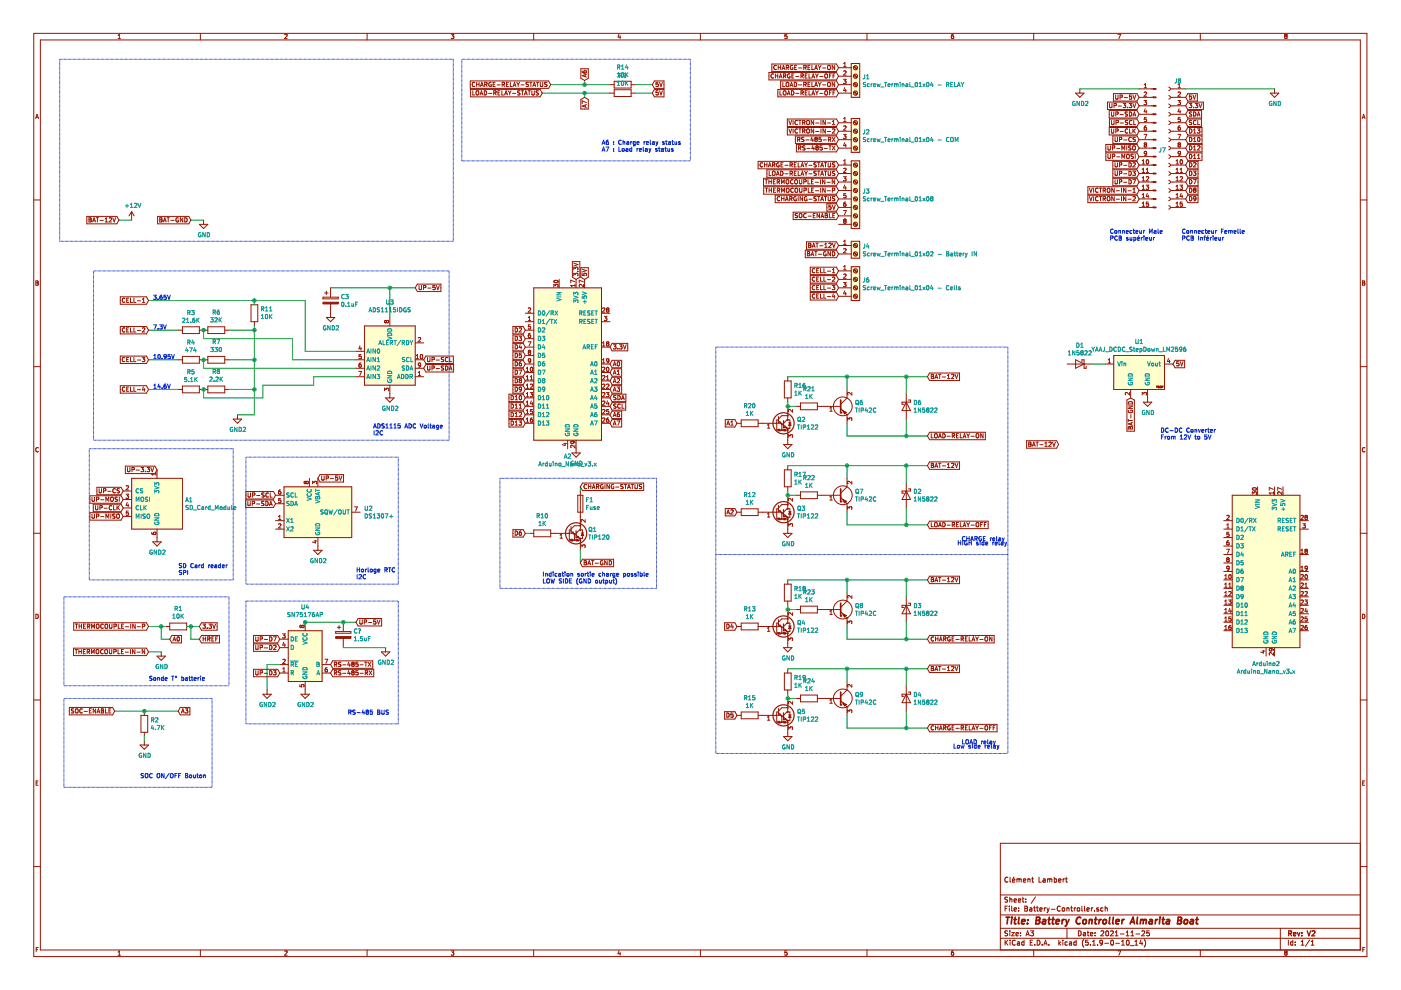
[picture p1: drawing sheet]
EESchema Schematic File Version 4
EELAYER 30 0
EELAYER END
$Descr A3 16535 11693
encoding utf-8
Sheet 1 1
Title "Battery Controller Almarita Boat"
Date "2021-11-25"
Rev "V2"
Comp ""
Comment1 "Clément Lambert"
Comment2 ""
Comment3 ""
Comment4 ""
$EndDescr
Wire Notes Line
	700  2850 5350 2850
Wire Notes Line
	5350 2850 5350 700 
Wire Notes Line
	5350 700  700  700 
Wire Notes Line
	700  700  700  2850
$Comp
L Battery-Controller-rescue:Arduino_Nano_v3.x-MCU_Module A2
U 1 1
P 6700 4300
F 0 "A2" H 6700 3211 50  0000 C CNN
F 1 "Arduino_Nano_v3.x" H 6700 3120 50  0000 C CNN
F 2 "Module:Arduino_Nano" H 6850 3350 50  0001 L CNN
F 3 "http://www.mouser.com/pdfdocs/Gravitech_Arduino_Nano3_0.pdf" H 6700 3300 50  0001 C CNN
	1    6700 4300
	1    0    0    -1  
$EndComp
$Comp
L Analog_ADC:ADS1115IDGS U3
U 1 1
P 4600 4250
F 0 "U3" H 4600 4931 50  0000 C CNN
F 1 "ADS1115IDGS" H 4600 4840 50  0000 C CNN
F 2 "Charleslabs_Parts:ADC1115_ADC_Module" H 4600 3750 50  0001 C CNN
F 3 "http://www.ti.com/lit/ds/symlink/ads1113.pdf" H 4550 3350 50  0001 C CNN
	1    4600 4250
	1    0    0    -1  
$EndComp
Wire Wire Line
	4600 3750 4600 3400
Wire Wire Line
	4600 3400 3900 3400
$Comp
L Device:CP C3
U 1 1
P 3900 3550
F 0 "C3" H 4018 3596 50  0000 L CNN
F 1 "0.1uF" H 4018 3505 50  0000 L CNN
F 2 "Capacitor_THT:C_Disc_D8.0mm_W5.0mm_P7.50mm" H 3938 3400 50  0001 C CNN
F 3 "~" H 3900 3550 50  0001 C CNN
	1    3900 3550
	1    0    0    -1  
$EndComp
$Comp
L Device:R R3
U 1 1
P 2250 3900
F 0 "R3" V 2043 3900 50  0000 C CNN
F 1 "21.6K" V 2134 3900 50  0000 C CNN
F 2 "Resistor_THT:R_Axial_DIN0207_L6.3mm_D2.5mm_P10.16mm_Horizontal" V 2180 3900 50  0001 C CNN
F 3 "~" H 2250 3900 50  0001 C CNN
	1    2250 3900
	0    1    1    0   
$EndComp
$Comp
L Device:R R6
U 1 1
P 2550 3900
F 0 "R6" V 2757 3900 50  0000 C CNN
F 1 "32K" V 2666 3900 50  0000 C CNN
F 2 "Resistor_THT:R_Axial_DIN0207_L6.3mm_D2.5mm_P10.16mm_Horizontal" V 2480 3900 50  0001 C CNN
F 3 "~" H 2550 3900 50  0001 C CNN
	1    2550 3900
	0    -1   -1   0   
$EndComp
$Comp
L Device:R R4
U 1 1
P 2250 4250
F 0 "R4" V 2043 4250 50  0000 C CNN
F 1 "474" V 2134 4250 50  0000 C CNN
F 2 "Resistor_THT:R_Axial_DIN0207_L6.3mm_D2.5mm_P10.16mm_Horizontal" V 2180 4250 50  0001 C CNN
F 3 "~" H 2250 4250 50  0001 C CNN
	1    2250 4250
	0    1    1    0   
$EndComp
$Comp
L Device:R R7
U 1 1
P 2550 4250
F 0 "R7" V 2757 4250 50  0000 C CNN
F 1 "330" V 2666 4250 50  0000 C CNN
F 2 "Resistor_THT:R_Axial_DIN0207_L6.3mm_D2.5mm_P10.16mm_Horizontal" V 2480 4250 50  0001 C CNN
F 3 "~" H 2550 4250 50  0001 C CNN
	1    2550 4250
	0    -1   -1   0   
$EndComp
Wire Wire Line
	2400 3900 2400 4000
Connection ~ 2400 3900
Wire Wire Line
	4200 4450 3700 4450
Connection ~ 2400 4600
Wire Wire Line
	2400 4600 2400 4700
$Comp
L Device:R R5
U 1 1
P 2250 4600
F 0 "R5" V 2043 4600 50  0000 C CNN
F 1 "5.1K" V 2134 4600 50  0000 C CNN
F 2 "Resistor_THT:R_Axial_DIN0207_L6.3mm_D2.5mm_P10.16mm_Horizontal" V 2180 4600 50  0001 C CNN
F 3 "~" H 2250 4600 50  0001 C CNN
	1    2250 4600
	0    1    1    0   
$EndComp
$Comp
L Device:R R8
U 1 1
P 2550 4600
F 0 "R8" V 2757 4600 50  0000 C CNN
F 1 "2.2K" V 2666 4600 50  0000 C CNN
F 2 "Resistor_THT:R_Axial_DIN0207_L6.3mm_D2.5mm_P10.16mm_Horizontal" V 2480 4600 50  0001 C CNN
F 3 "~" H 2550 4600 50  0001 C CNN
	1    2550 4600
	0    -1   -1   0   
$EndComp
Text GLabel 5000 4350 2    50   Input ~ 0
UP-SDA
Text GLabel 5000 4250 2    50   Input ~ 0
UP-SCL
Text GLabel 7200 4700 2    50   Input ~ 0
SDA
Text GLabel 7200 4800 2    50   Input ~ 0
SCL
Text GLabel 6200 4400 0    50   Input ~ 0
D7
$Comp
L Transistor_BJT:TIP120 Q1
U 1 1
P 6750 6300
F 0 "Q1" H 6941 6346 50  0000 L CNN
F 1 "TIP120" H 6941 6255 50  0000 L CNN
F 2 "Package_TO_SOT_THT:TO-220-3_Vertical" H 6950 6400 50  0001 C CNN
F 3 "~" H 6750 6300 50  0001 C CNN
	1    6750 6300
	1    0    0    -1  
$EndComp
$Comp
L Device:R R10
U 1 1
P 6400 6300
F 0 "R10" V 6193 6300 50  0000 C CNN
F 1 "1K" V 6284 6300 50  0000 C CNN
F 2 "Resistor_THT:R_Axial_DIN0207_L6.3mm_D2.5mm_P10.16mm_Horizontal" V 6330 6300 50  0001 C CNN
F 3 "~" H 6400 6300 50  0001 C CNN
	1    6400 6300
	0    1    1    0   
$EndComp
Wire Notes Line
	5900 6950 7750 6950
Wire Notes Line
	7750 6950 7750 5650
Wire Notes Line
	7750 5650 5900 5650
Wire Notes Line
	5900 5650 5900 6950
Text Notes 6400 6900 0    50   ~ 0
Indication sortie charge possible\nLOW SIDE (GND output)\n
$Comp
L Device:Fuse F1
U 1 1
P 6850 5950
F 0 "F1" H 6910 5996 50  0000 L CNN
F 1 "Fuse" H 6910 5905 50  0000 L CNN
F 2 "Fuse:Fuseholder_Blade_ATO_Littelfuse_Pudenz_2_Pin" V 6780 5950 50  0001 C CNN
F 3 "~" H 6850 5950 50  0001 C CNN
	1    6850 5950
	1    0    0    -1  
$EndComp
Wire Wire Line
	6850 6500 6850 6650
Text GLabel 6850 5750 2    50   Input ~ 0
CHARGING-STATUS
Text Notes 11350 8800 0    50   ~ 0
LOAD relay\n
Text Notes 11350 6400 0    50   ~ 0
CHARGE relay\n
$Comp
L Timer_RTC:DS1307+ U2
U 1 1
P 3750 6050
F 0 "U2" H 4294 6096 50  0000 L CNN
F 1 "DS1307+" H 4294 6005 50  0000 L CNN
F 2 "Package_DIP:DIP-8_W7.62mm" H 3750 5550 50  0001 C CNN
F 3 "https://datasheets.maximintegrated.com/en/ds/DS1307.pdf" H 3750 5850 50  0001 C CNN
	1    3750 6050
	1    0    0    -1  
$EndComp
Text GLabel 3250 5850 0    50   Input ~ 0
UP-SCL
Text GLabel 3250 5950 0    50   Input ~ 0
UP-SDA
Text GLabel 6900 3300 1    50   Input ~ 0
5V
$Comp
L power:GND #PWR0121
U 1 1
P 6800 5300
F 0 "#PWR0121" H 6800 5050 50  0001 C CNN
F 1 "GND" H 6805 5127 50  0000 C CNN
F 2 "" H 6800 5300 50  0001 C CNN
F 3 "" H 6800 5300 50  0001 C CNN
	1    6800 5300
	1    0    0    -1  
$EndComp
Wire Notes Line
	2900 6900 4700 6900
Wire Notes Line
	4700 6900 4700 5400
Wire Notes Line
	4700 5400 2900 5400
Wire Notes Line
	2900 5400 2900 6900
Text Notes 4200 6850 0    50   ~ 0
Horloge RTC\nI2C\n
Text GLabel 6800 3300 1    50   Input ~ 0
3.3V
$Comp
L Charleslabs_Parts:SD_Card_Module A1
U 1 1
P 1850 5950
F 0 "A1" H 2180 5996 50  0000 L CNN
F 1 "SD_Card_Module" H 2180 5905 50  0000 L CNN
F 2 "Charleslabs_Parts:SD_Card_Module" H 2800 6000 50  0001 C CNN
F 3 "" H 1550 6300 50  0001 C CNN
	1    1850 5950
	1    0    0    -1  
$EndComp
Text GLabel 1450 6100 0    50   Input ~ 0
UP-MISO
Text GLabel 1450 5900 0    50   Input ~ 0
UP-MOSI
Text GLabel 1450 6000 0    50   Input ~ 0
UP-CLK
Text GLabel 1450 5800 0    50   Input ~ 0
UP-CS
Text GLabel 6200 4700 0    50   Input ~ 0
D10
Text GLabel 6200 4800 0    50   Input ~ 0
D11
Text GLabel 6200 4900 0    50   Input ~ 0
D12
Text GLabel 6200 5000 0    50   Input ~ 0
D13
Wire Notes Line
	2750 6850 2750 5300
Wire Notes Line
	2750 5300 1050 5300
Wire Notes Line
	1050 5300 1050 6850
Wire Notes Line
	1050 6850 2750 6850
Text Notes 2100 6800 0    50   ~ 0
SD Card reader\nSPI
Wire Notes Line
	5300 3200 1100 3200
Wire Notes Line
	5300 5200 1100 5200
Wire Notes Line
	5300 3200 5300 5200
Wire Notes Line
	1100 3200 1100 5200
Text Notes 4400 5150 0    50   ~ 0
ADS1115 ADC Voltage\nI2C\n
$Comp
L Device:R R1
U 1 1
P 2100 7400
F 0 "R1" V 2307 7400 50  0000 C CNN
F 1 "10K" V 2216 7400 50  0000 C CNN
F 2 "Resistor_THT:R_Axial_DIN0207_L6.3mm_D2.5mm_P10.16mm_Horizontal" V 2030 7400 50  0001 C CNN
F 3 "~" H 2100 7400 50  0001 C CNN
	1    2100 7400
	0    -1   -1   0   
$EndComp
Wire Wire Line
	1750 7400 1900 7400
Connection ~ 1900 7400
Wire Wire Line
	1900 7400 1950 7400
Text GLabel 2000 7550 2    50   Input ~ 0
A0
Text GLabel 7200 4900 2    50   Input ~ 0
A6
Wire Wire Line
	1900 7550 2000 7550
Wire Wire Line
	1900 7400 1900 7550
Text Notes 1750 8050 0    50   ~ 0
Sonde T° batterie\n
$Comp
L power:GND #PWR0110
U 1 1
P 9300 5200
F 0 "#PWR0110" H 9300 4950 50  0001 C CNN
F 1 "GND" H 9305 5027 50  0000 C CNN
F 2 "" H 9300 5200 50  0001 C CNN
F 3 "" H 9300 5200 50  0001 C CNN
	1    9300 5200
	1    0    0    -1  
$EndComp
$Comp
L Device:R R16
U 1 1
P 9300 4600
F 0 "R16" H 9370 4646 50  0000 L CNN
F 1 "1K" H 9370 4555 50  0000 L CNN
F 2 "Resistor_THT:R_Axial_DIN0207_L6.3mm_D2.5mm_P10.16mm_Horizontal" V 9230 4600 50  0001 C CNN
F 3 "~" H 9300 4600 50  0001 C CNN
F 4 "Pull down in case pin hi-impedence" H 9300 4600 50  0001 C CNN "Field4"
	1    9300 4600
	1    0    0    -1  
$EndComp
$Comp
L Diode:1N5822 D6
U 1 1
P 10700 4800
F 0 "D6" V 10654 4880 50  0000 L CNN
F 1 "1N5822" V 10745 4880 50  0000 L CNN
F 2 "Diode_THT:D_5W_P5.08mm_Vertical_AnodeUp" H 10700 4625 50  0001 C CNN
F 3 "http://www.vishay.com/docs/88526/1n5820.pdf" H 10700 4800 50  0001 C CNN
	1    10700 4800
	0    1    1    0   
$EndComp
Text GLabel 6200 4000 0    50   Input ~ 0
D3
Text GLabel 6200 4100 0    50   Input ~ 0
D4
Text GLabel 7200 4300 2    50   Input ~ 0
A0
Text GLabel 6200 3900 0    50   Input ~ 0
D2
Text GLabel 8700 5000 0    50   Input ~ 0
A1
Wire Notes Line
	8450 8900 11900 8900
Text GLabel 7200 5000 2    50   Input ~ 0
A7
Text GLabel 6900 1150 3    50   Input ~ 0
A7
Text Notes 7100 1800 0    50   ~ 0
A6 : Charge relay status\nA7 : Load relay status
$Comp
L Device:R R14
U 1 1
P 7350 1000
F 0 "R14" V 7143 1000 50  0000 C CNN
F 1 "10K" V 7234 1000 50  0000 C CNN
F 2 "Resistor_THT:R_Axial_DIN0207_L6.3mm_D2.5mm_P10.16mm_Horizontal" V 7280 1000 50  0001 C CNN
F 3 "~" H 7350 1000 50  0001 C CNN
	1    7350 1000
	0    1    1    0   
$EndComp
Wire Wire Line
	7200 1000 6900 1000
Wire Notes Line
	8150 700  8150 1900
Text GLabel 6200 4200 0    50   Input ~ 0
D5
Text GLabel 6200 4300 0    50   Input ~ 0
D6
Text GLabel 6200 6300 0    50   Input ~ 0
D6
Wire Wire Line
	6250 6300 6200 6300
$Comp
L Connector:Screw_Terminal_01x04 J1
U 1 1
P 10100 900
F 0 "J1" H 10180 892 50  0000 L CNN
F 1 "Screw_Terminal_01x04 - RELAY" H 10180 801 50  0000 L CNN
F 2 "TerminalBlock_Phoenix:TerminalBlock_Phoenix_MKDS-1,5-4-5.08_1x04_P5.08mm_Horizontal" H 10100 900 50  0001 C CNN
F 3 "~" H 10100 900 50  0001 C CNN
	1    10100 900 
	1    0    0    -1  
$EndComp
Text GLabel 9900 2350 0    50   Input ~ 0
CHARGING-STATUS
$Comp
L Connector:Screw_Terminal_01x04 J2
U 1 1
P 10100 1550
F 0 "J2" H 10180 1542 50  0000 L CNN
F 1 "Screw_Terminal_01x04 - COM" H 10180 1451 50  0000 L CNN
F 2 "TerminalBlock_Phoenix:TerminalBlock_Phoenix_MKDS-1,5-4-5.08_1x04_P5.08mm_Horizontal" H 10100 1550 50  0001 C CNN
F 3 "~" H 10100 1550 50  0001 C CNN
	1    10100 1550
	1    0    0    -1  
$EndComp
Text GLabel 9900 1450 0    50   Input ~ 0
VICTRON-IN-1
Text GLabel 9900 1550 0    50   Input ~ 0
VICTRON-IN-2
Text GLabel 10950 7550 2    50   Input ~ 0
CHARGE-RELAY-ON
Text GLabel 10950 8600 2    50   Input ~ 0
CHARGE-RELAY-OFF
Text GLabel 10950 5150 2    50   Input ~ 0
LOAD-RELAY-ON
Text GLabel 10950 6200 2    50   Input ~ 0
LOAD-RELAY-OFF
Text GLabel 9900 1000 0    50   Input ~ 0
LOAD-RELAY-ON
Text GLabel 9900 1100 0    50   Input ~ 0
LOAD-RELAY-OFF
Text GLabel 9900 800  0    50   Input ~ 0
CHARGE-RELAY-ON
Text GLabel 9900 900  0    50   Input ~ 0
CHARGE-RELAY-OFF
$Comp
L Interface_UART:SN75176AP U4
U 1 1
P 3600 7750
F 0 "U4" H 3600 8331 50  0000 C CNN
F 1 "SN75176AP" H 3600 8240 50  0000 C CNN
F 2 "Package_DIP:DIP-8_W7.62mm" H 3600 7250 50  0001 C CNN
F 3 "http://www.ti.com/lit/ds/symlink/sn75176a.pdf" H 5200 7550 50  0001 C CNN
	1    3600 7750
	1    0    0    -1  
$EndComp
Text GLabel 3300 7950 0    50   Input ~ 0
UP-D3
Text GLabel 3300 7650 0    50   Input ~ 0
UP-D2
Wire Wire Line
	3600 7400 3600 7350
Wire Wire Line
	4200 7350 4050 7350
Connection ~ 3600 7350
Text GLabel 3900 7850 2    50   Input ~ 0
RS-485-TX
Text GLabel 3900 7950 2    50   Input ~ 0
RS-485-RX
Text GLabel 9900 1650 0    50   Input ~ 0
RS-485-RX
Text GLabel 9900 1750 0    50   Input ~ 0
RS-485-TX
Text Notes 4100 8450 0    50   ~ 0
RS-485 BUS
Wire Notes Line
	2900 7100 4700 7100
Wire Notes Line
	4700 7100 4700 8550
Wire Notes Line
	4700 8550 2900 8550
Wire Notes Line
	2900 8550 2900 7100
Text GLabel 7200 4400 2    50   Input ~ 0
A1
Text GLabel 7200 4500 2    50   Input ~ 0
A2
Text GLabel 1750 7400 0    50   Input ~ 0
THERMOCOUPLE-IN-P
$Comp
L Connector:Screw_Terminal_01x08 J3
U 1 1
P 10100 2250
F 0 "J3" H 10180 2242 50  0000 L CNN
F 1 "Screw_Terminal_01x08" H 10180 2151 50  0000 L CNN
F 2 "TerminalBlock_Phoenix:TerminalBlock_Phoenix_MKDS-1,5-8-5.08_1x08_P5.08mm_Horizontal" H 10100 2250 50  0001 C CNN
F 3 "~" H 10100 2250 50  0001 C CNN
	1    10100 2250
	1    0    0    -1  
$EndComp
Text GLabel 9900 2150 0    50   Input ~ 0
THERMOCOUPLE-IN-N
Text GLabel 1750 7700 0    50   Input ~ 0
THERMOCOUPLE-IN-N
$Comp
L power:GND #PWR0131
U 1 1
P 1900 7700
F 0 "#PWR0131" H 1900 7450 50  0001 C CNN
F 1 "GND" H 1905 7527 50  0000 C CNN
F 2 "" H 1900 7700 50  0001 C CNN
F 3 "" H 1900 7700 50  0001 C CNN
	1    1900 7700
	1    0    0    -1  
$EndComp
Wire Wire Line
	1900 7700 1750 7700
Wire Notes Line
	750  7050 750  8100
$Comp
L Connector:Screw_Terminal_01x02 J4
U 1 1
P 10100 2900
F 0 "J4" H 10180 2892 50  0000 L CNN
F 1 "Screw_Terminal_01x02 - Battery IN" H 10180 2801 50  0000 L CNN
F 2 "TerminalBlock_Phoenix:TerminalBlock_Phoenix_MKDS-1,5-2-5.08_1x02_P5.08mm_Horizontal" H 10100 2900 50  0001 C CNN
F 3 "~" H 10100 2900 50  0001 C CNN
	1    10100 2900
	1    0    0    -1  
$EndComp
Text GLabel 9900 2900 0    50   Input ~ 0
BAT-12V
Text GLabel 9900 3000 0    50   Input ~ 0
BAT-GND
Text GLabel 1400 2600 0    50   Input ~ 0
BAT-12V
$Comp
L power:+12V #PWR0133
U 1 1
P 1550 2600
F 0 "#PWR0133" H 1550 2450 50  0001 C CNN
F 1 "+12V" H 1565 2773 50  0000 C CNN
F 2 "" H 1550 2600 50  0001 C CNN
F 3 "" H 1550 2600 50  0001 C CNN
	1    1550 2600
	1    0    0    -1  
$EndComp
Wire Wire Line
	1550 2600 1400 2600
Text GLabel 2250 2600 0    50   Input ~ 0
BAT-GND
$Comp
L power:GND #PWR0134
U 1 1
P 2400 2600
F 0 "#PWR0134" H 2400 2350 50  0001 C CNN
F 1 "GND" H 2405 2427 50  0000 C CNN
F 2 "" H 2400 2600 50  0001 C CNN
F 3 "" H 2400 2600 50  0001 C CNN
	1    2400 2600
	1    0    0    -1  
$EndComp
Wire Wire Line
	2400 2600 2250 2600
Text GLabel 13450 2250 0    50   Input ~ 0
VICTRON-IN-1
Text GLabel 13450 2350 0    50   Input ~ 0
VICTRON-IN-2
Text GLabel 9900 2250 0    50   Input ~ 0
THERMOCOUPLE-IN-P
Text GLabel 6500 1000 0    50   Input ~ 0
CHARGE-RELAY-STATUS
Text GLabel 6400 1100 0    50   Input ~ 0
LOAD-RELAY-STATUS
Wire Notes Line
	5450 1900 5450 700 
Wire Notes Line
	5450 1900 8150 1900
Wire Notes Line
	5450 700  8150 700 
Text GLabel 9900 1950 0    50   Input ~ 0
CHARGE-RELAY-STATUS
Text GLabel 9900 2050 0    50   Input ~ 0
LOAD-RELAY-STATUS
Text GLabel 9900 2550 0    50   Input ~ 0
SOC-ENABLE
Text GLabel 1350 8400 0    50   Input ~ 0
SOC-ENABLE
Text GLabel 7200 4600 2    50   Input ~ 0
A3
Text GLabel 2100 8400 2    50   Input ~ 0
A3
$Comp
L Device:R R2
U 1 1
P 1700 8550
F 0 "R2" H 1770 8596 50  0000 L CNN
F 1 "4.7K" H 1770 8505 50  0000 L CNN
F 2 "Resistor_THT:R_Axial_DIN0207_L6.3mm_D2.5mm_P10.16mm_Horizontal" V 1630 8550 50  0001 C CNN
F 3 "~" H 1700 8550 50  0001 C CNN
	1    1700 8550
	1    0    0    -1  
$EndComp
Wire Wire Line
	1350 8400 1700 8400
Connection ~ 1700 8400
Wire Wire Line
	1700 8400 2100 8400
Wire Wire Line
	1700 8700 1700 8750
Wire Notes Line
	750  8250 2500 8250
Wire Notes Line
	2500 8250 2500 9300
Wire Notes Line
	2500 9300 750  9300
Wire Notes Line
	750  9300 750  8250
Text Notes 1650 9200 0    50   ~ 0
SOC ON/OFF Bouton
$Comp
L Connector:Screw_Terminal_01x04 J6
U 1 1
P 10100 3300
F 0 "J6" H 10180 3292 50  0000 L CNN
F 1 "Screw_Terminal_01x04 - Cells " H 10180 3201 50  0000 L CNN
F 2 "TerminalBlock_Phoenix:TerminalBlock_Phoenix_MKDS-1,5-4-5.08_1x04_P5.08mm_Horizontal" H 10100 3300 50  0001 C CNN
F 3 "~" H 10100 3300 50  0001 C CNN
	1    10100 3300
	1    0    0    -1  
$EndComp
Text GLabel 9900 3300 0    50   Input ~ 0
CELL-2
Text GLabel 9900 3400 0    50   Input ~ 0
CELL-3
Text GLabel 9900 3500 0    50   Input ~ 0
CELL-4
Text GLabel 1750 3550 0    50   Input ~ 0
CELL-1
Text GLabel 1750 3900 0    50   Input ~ 0
CELL-2
Text GLabel 1750 4250 0    50   Input ~ 0
CELL-3
Text GLabel 1750 4600 0    50   Input ~ 0
CELL-4
Wire Wire Line
	2100 3900 1750 3900
Wire Wire Line
	2100 4250 1750 4250
Wire Wire Line
	2700 4250 3000 4250
Connection ~ 3000 4250
Wire Wire Line
	2700 3900 3000 3900
Connection ~ 3000 3550
Wire Wire Line
	3600 4150 3600 3550
Wire Wire Line
	3000 3550 3600 3550
Connection ~ 3000 3900
Wire Wire Line
	3450 4000 2400 4000
Wire Wire Line
	3450 4000 3450 4250
Wire Wire Line
	3000 3900 3000 4250
Wire Wire Line
	1750 4600 2100 4600
Wire Wire Line
	4600 3400 4900 3400
Connection ~ 4600 3400
Wire Wire Line
	3700 4450 3700 4550
Wire Wire Line
	3000 4250 3000 4600
Wire Wire Line
	3100 4700 2400 4700
Wire Wire Line
	3100 4550 3100 4700
Wire Wire Line
	2700 4600 3000 4600
Connection ~ 3000 4600
Wire Wire Line
	3000 4600 3000 4900
Wire Wire Line
	2400 4350 2400 4250
Connection ~ 2400 4250
Wire Wire Line
	2800 4900 3000 4900
$Comp
L Connector:Conn_01x15_Male J7
U 1 1
P 13650 1750
F 0 "J7" H 13622 1728 50  0000 R CNN
F 1 "Conn_01x15_Male" H 13622 1633 50  0001 R CNN
F 2 "Connector_PinHeader_2.54mm:PinHeader_1x15_P2.54mm_Vertical" H 13650 1750 50  0001 C CNN
F 3 "~" H 13650 1750 50  0001 C CNN
	1    13650 1750
	-1   0    0    -1  
$EndComp
Text GLabel 13450 1350 0    50   Input ~ 0
UP-SDA
Text GLabel 13450 1450 0    50   Input ~ 0
UP-SCL
Text GLabel 13450 1550 0    50   Input ~ 0
UP-CLK
Text GLabel 13450 1650 0    50   Input ~ 0
UP-CS
Text GLabel 13450 1750 0    50   Input ~ 0
UP-MISO
Text Notes 13100 2850 0    50   ~ 0
Connecteur Male \nPCB supérieur
Text Notes 13950 2850 0    50   ~ 0
Connecteur Femelle \nPCB Inférieur\n
Text GLabel 14000 1750 2    50   Input ~ 0
D12
Text GLabel 14000 1650 2    50   Input ~ 0
D10
Text GLabel 14000 1550 2    50   Input ~ 0
D13
Text GLabel 14000 1450 2    50   Input ~ 0
SCL
Text GLabel 14000 1350 2    50   Input ~ 0
SDA
Text GLabel 14000 1250 2    50   Input ~ 0
3.3V
$Comp
L Connector:Conn_01x15_Female J8
U 1 1
P 13800 1750
F 0 "J8" H 13692 2543 50  0000 C CNN
F 1 "Conn_01x15_Female" H 13692 2244 50  0001 C CNN
F 2 "Connector_PinSocket_2.54mm:PinSocket_1x15_P2.54mm_Vertical" H 13800 1750 50  0001 C CNN
F 3 "~" H 13800 1750 50  0001 C CNN
	1    13800 1750
	-1   0    0    -1  
$EndComp
$Comp
L power:GND2 #PWR0106
U 1 1
P 4600 4650
F 0 "#PWR0106" H 4600 4400 50  0001 C CNN
F 1 "GND2" H 4605 4477 50  0000 C CNN
F 2 "" H 4600 4650 50  0001 C CNN
F 3 "" H 4600 4650 50  0001 C CNN
	1    4600 4650
	1    0    0    -1  
$EndComp
$Comp
L power:GND2 #PWR0122
U 1 1
P 3900 3700
F 0 "#PWR0122" H 3900 3450 50  0001 C CNN
F 1 "GND2" H 3905 3527 50  0000 C CNN
F 2 "" H 3900 3700 50  0001 C CNN
F 3 "" H 3900 3700 50  0001 C CNN
	1    3900 3700
	1    0    0    -1  
$EndComp
$Comp
L power:GND2 #PWR0123
U 1 1
P 2800 4900
F 0 "#PWR0123" H 2800 4650 50  0001 C CNN
F 1 "GND2" H 2805 4727 50  0000 C CNN
F 2 "" H 2800 4900 50  0001 C CNN
F 3 "" H 2800 4900 50  0001 C CNN
	1    2800 4900
	1    0    0    -1  
$EndComp
$Comp
L power:GND2 #PWR0136
U 1 1
P 1850 6350
F 0 "#PWR0136" H 1850 6100 50  0001 C CNN
F 1 "GND2" H 1855 6177 50  0000 C CNN
F 2 "" H 1850 6350 50  0001 C CNN
F 3 "" H 1850 6350 50  0001 C CNN
	1    1850 6350
	1    0    0    -1  
$EndComp
$Comp
L power:GND2 #PWR0141
U 1 1
P 3750 6450
F 0 "#PWR0141" H 3750 6200 50  0001 C CNN
F 1 "GND2" H 3755 6277 50  0000 C CNN
F 2 "" H 3750 6450 50  0001 C CNN
F 3 "" H 3750 6450 50  0001 C CNN
	1    3750 6450
	1    0    0    -1  
$EndComp
$Comp
L power:GND #PWR0142
U 1 1
P 1700 8750
F 0 "#PWR0142" H 1700 8500 50  0001 C CNN
F 1 "GND" H 1705 8577 50  0000 C CNN
F 2 "" H 1700 8750 50  0001 C CNN
F 3 "" H 1700 8750 50  0001 C CNN
	1    1700 8750
	1    0    0    -1  
$EndComp
Text GLabel 13450 1850 0    50   Input ~ 0
UP-MOSI
$Comp
L power:GND #PWR0146
U 1 1
P 15050 1050
F 0 "#PWR0146" H 15050 800 50  0001 C CNN
F 1 "GND" H 15055 877 50  0000 C CNN
F 2 "" H 15050 1050 50  0001 C CNN
F 3 "" H 15050 1050 50  0001 C CNN
	1    15050 1050
	1    0    0    -1  
$EndComp
Wire Wire Line
	15050 1050 14000 1050
Text GLabel 14000 1850 2    50   Input ~ 0
D11
Text GLabel 13450 1950 0    50   Input ~ 0
UP-D2
Text GLabel 13450 2050 0    50   Input ~ 0
UP-D3
Text GLabel 14000 1950 2    50   Input ~ 0
D2
Text GLabel 14000 2050 2    50   Input ~ 0
D3
Text GLabel 6200 4500 0    50   Input ~ 0
D8
Text GLabel 6200 4600 0    50   Input ~ 0
D9
Text GLabel 14000 2250 2    50   Input ~ 0
D8
Text GLabel 14000 2350 2    50   Input ~ 0
D9
Text GLabel 12500 5250 0    50   Input ~ 0
BAT-12V
Text GLabel 13350 4700 3    50   Input ~ 0
BAT-GND
Text GLabel 13850 4300 2    50   Input ~ 0
5V
$Comp
L power:GND #PWR0101
U 1 1
P 13550 4700
F 0 "#PWR0101" H 13550 4450 50  0001 C CNN
F 1 "GND" H 13555 4527 50  0000 C CNN
F 2 "" H 13550 4700 50  0001 C CNN
F 3 "" H 13550 4700 50  0001 C CNN
	1    13550 4700
	1    0    0    -1  
$EndComp
Text GLabel 6850 6650 2    50   Input ~ 0
BAT-GND
Wire Wire Line
	6850 5750 6850 5800
$Comp
L yaaj_dcdc_stepdown_lm2596:YAAJ_DCDC_StepDown_LM2596 U1
U 1 1
P 13450 4400
F 0 "U1" H 13450 4765 50  0000 C CNN
F 1 "YAAJ_DCDC_StepDown_LM2596" H 13450 4674 50  0000 C CNN
F 2 "DC_DC_LM2596:YAAJ_DCDC_StepDown_LM2596" H 13400 4400 50  0001 C CNN
F 3 "" H 13400 4400 50  0001 C CNN
	1    13450 4400
	1    0    0    -1  
$EndComp
Text GLabel 13450 1250 0    50   Input ~ 0
UP-3.3V
$Comp
L power:GND2 #PWR0143
U 1 1
P 12750 1050
F 0 "#PWR0143" H 12750 800 50  0001 C CNN
F 1 "GND2" H 12755 877 50  0000 C CNN
F 2 "" H 12750 1050 50  0001 C CNN
F 3 "" H 12750 1050 50  0001 C CNN
	1    12750 1050
	1    0    0    -1  
$EndComp
Wire Wire Line
	12750 1050 13450 1050
Text GLabel 13450 1150 0    50   Input ~ 0
UP-5V
Text GLabel 14000 1150 2    50   Input ~ 0
5V
Text GLabel 14000 2150 2    50   Input ~ 0
D7
Text GLabel 13450 2150 0    50   Input ~ 0
UP-D7
Text Notes 13700 5200 0    50   ~ 0
DC-DC Converter\nFrom 12V to 5V
Text GLabel 4200 7350 2    50   Input ~ 0
UP-5V
$Comp
L power:GND2 #PWR0103
U 1 1
P 3600 8150
F 0 "#PWR0103" H 3600 7900 50  0001 C CNN
F 1 "GND2" H 3605 7977 50  0000 C CNN
F 2 "" H 3600 8150 50  0001 C CNN
F 3 "" H 3600 8150 50  0001 C CNN
	1    3600 8150
	1    0    0    -1  
$EndComp
Text GLabel 3750 5650 2    50   Input ~ 0
UP-5V
Text GLabel 1850 5550 0    50   Input ~ 0
UP-3.3V
Text GLabel 4900 3400 2    50   Input ~ 0
UP-5V
Text GLabel 10950 4450 2    50   Input ~ 0
BAT-12V
Wire Wire Line
	12900 4300 13050 4300
$Comp
L Diode:1N5822 D1
U 1 1
P 12750 4300
F 0 "D1" H 12750 4083 50  0000 C CNN
F 1 "1N5822" H 12750 4174 50  0000 C CNN
F 2 "Diode_THT:D_DO-201AD_P15.24mm_Horizontal" H 12750 4125 50  0001 C CNN
F 3 "http://www.vishay.com/docs/88526/1n5820.pdf" H 12750 4300 50  0001 C CNN
	1    12750 4300
	-1   0    0    1   
$EndComp
Text Notes 11250 8850 0    50   ~ 0
Low side relay
Text Notes 11300 6450 0    50   ~ 0
HIGH side relay
Wire Wire Line
	3100 4550 3700 4550
Wire Wire Line
	2400 4350 4200 4350
Wire Wire Line
	3450 4250 4200 4250
Wire Wire Line
	3600 4150 4200 4150
Wire Wire Line
	3000 3850 3000 3900
Wire Wire Line
	3000 3600 3000 3550
$Comp
L Device:R R11
U 1 1
P 3000 3700
F 0 "R11" H 2930 3654 50  0000 R CNN
F 1 "10K" H 2930 3745 50  0000 R CNN
F 2 "Resistor_THT:R_Axial_DIN0207_L6.3mm_D2.5mm_P10.16mm_Horizontal" V 2930 3700 50  0001 C CNN
F 3 "~" H 3000 3700 50  0001 C CNN
	1    3000 3700
	-1   0    0    1   
$EndComp
Wire Wire Line
	1750 3550 3000 3550
Text Notes 1800 3550 0    50   ~ 0
3.65V
Text Notes 1800 3900 0    50   ~ 0
7.3V
Text Notes 1800 4250 0    50   ~ 0
10.95V
Text Notes 1800 4600 0    50   ~ 0
14.6V
Text GLabel 9900 3200 0    50   Input ~ 0
CELL-1
Text GLabel 9900 2450 0    50   Input ~ 0
5V
Text GLabel 2350 7400 2    50   Input ~ 0
3.3V
Text GLabel 2350 7550 2    50   Input ~ 0
HREF
Wire Wire Line
	2200 7400 2250 7400
Wire Wire Line
	2250 7400 2350 7400
Connection ~ 2250 7400
Wire Wire Line
	2350 7550 2250 7550
Wire Wire Line
	2250 7550 2250 7400
Wire Notes Line
	2700 7050 2700 8100
Wire Notes Line
	750  7050 2700 7050
Wire Notes Line
	750  8100 2700 8100
Wire Wire Line
	7500 1000 7700 1000
Text GLabel 6900 950  1    50   Input ~ 0
A6
Text GLabel 7700 1000 2    50   Input ~ 0
5V
$Comp
L Device:R R9
U 1 1
P 7350 1100
F 0 "R9" V 7143 1100 50  0000 C CNN
F 1 "10K" V 7234 1100 50  0000 C CNN
F 2 "Resistor_THT:R_Axial_DIN0207_L6.3mm_D2.5mm_P10.16mm_Horizontal" V 7280 1100 50  0001 C CNN
F 3 "~" H 7350 1100 50  0001 C CNN
	1    7350 1100
	0    1    1    0   
$EndComp
Text GLabel 7700 1100 2    50   Input ~ 0
5V
Wire Wire Line
	7700 1100 7500 1100
Wire Wire Line
	6400 1100 6900 1100
Wire Wire Line
	6900 1150 6900 1100
Connection ~ 6900 1100
Wire Wire Line
	6900 1100 7200 1100
Wire Wire Line
	6900 950  6900 1000
Connection ~ 6900 1000
Wire Wire Line
	6900 1000 6500 1000
$Comp
L Transistor_BJT:TIP42C Q6
U 1 1
P 9900 4800
F 0 "Q6" H 10091 4846 50  0000 L CNN
F 1 "TIP42C" H 10091 4755 50  0000 L CNN
F 2 "Package_TO_SOT_THT:TO-220-3_Vertical" H 10150 4725 50  0001 L CIN
F 3 "https://www.centralsemi.com/get_document.php?cmp=1&mergetype=pd&mergepath=pd&pdf_id=TIP42.PDF" H 9900 4800 50  0001 L CNN
	1    9900 4800
	1    0    0    -1  
$EndComp
$Comp
L Transistor_BJT:TIP122 Q2
U 1 1
P 9200 5000
F 0 "Q2" H 9407 5046 50  0000 L CNN
F 1 "TIP122" H 9407 4955 50  0000 L CNN
F 2 "Package_TO_SOT_THT:TO-220-3_Vertical" H 9400 4925 50  0001 L CIN
F 3 "https://www.onsemi.com/pub/Collateral/TIP120-D.PDF" H 9200 5000 50  0001 L CNN
	1    9200 5000
	1    0    0    -1  
$EndComp
Wire Wire Line
	9300 4750 9300 4800
Connection ~ 9300 4800
Wire Wire Line
	9300 4450 10000 4450
Wire Wire Line
	10950 5150 10700 5150
Wire Wire Line
	10700 5150 10700 4950
Wire Wire Line
	10700 4650 10700 4450
Wire Wire Line
	10000 4600 10000 4450
Connection ~ 10000 4450
Wire Wire Line
	10000 4450 10700 4450
Wire Wire Line
	10000 5000 10000 5150
Wire Wire Line
	10000 5150 10700 5150
Connection ~ 10700 5150
Wire Wire Line
	10950 4450 10700 4450
Connection ~ 10700 4450
$Comp
L Device:R R12
U 1 1
P 8850 6050
F 0 "R12" V 8643 6050 50  0000 C CNN
F 1 "1K" V 8734 6050 50  0000 C CNN
F 2 "Resistor_THT:R_Axial_DIN0207_L6.3mm_D2.5mm_P10.16mm_Horizontal" V 8780 6050 50  0001 C CNN
F 3 "~" H 8850 6050 50  0001 C CNN
F 4 "Limit gate current" V 8850 6050 50  0001 C CNN "Field4"
	1    8850 6050
	0    1    1    0   
$EndComp
$Comp
L power:GND #PWR0104
U 1 1
P 9300 6250
F 0 "#PWR0104" H 9300 6000 50  0001 C CNN
F 1 "GND" H 9305 6077 50  0000 C CNN
F 2 "" H 9300 6250 50  0001 C CNN
F 3 "" H 9300 6250 50  0001 C CNN
	1    9300 6250
	1    0    0    -1  
$EndComp
$Comp
L Device:R R17
U 1 1
P 9300 5650
F 0 "R17" H 9370 5696 50  0000 L CNN
F 1 "1K" H 9370 5605 50  0000 L CNN
F 2 "Resistor_THT:R_Axial_DIN0207_L6.3mm_D2.5mm_P10.16mm_Horizontal" V 9230 5650 50  0001 C CNN
F 3 "~" H 9300 5650 50  0001 C CNN
F 4 "Pull down in case pin hi-impedence" H 9300 5650 50  0001 C CNN "Field4"
	1    9300 5650
	1    0    0    -1  
$EndComp
$Comp
L Diode:1N5822 D2
U 1 1
P 10700 5850
F 0 "D2" V 10654 5930 50  0000 L CNN
F 1 "1N5822" V 10745 5930 50  0000 L CNN
F 2 "Diode_THT:D_5W_P5.08mm_Vertical_AnodeUp" H 10700 5675 50  0001 C CNN
F 3 "http://www.vishay.com/docs/88526/1n5820.pdf" H 10700 5850 50  0001 C CNN
	1    10700 5850
	0    1    1    0   
$EndComp
Text GLabel 8700 6050 0    50   Input ~ 0
A2
Text GLabel 10950 5500 2    50   Input ~ 0
BAT-12V
$Comp
L Transistor_BJT:TIP42C Q7
U 1 1
P 9900 5850
F 0 "Q7" H 10091 5896 50  0000 L CNN
F 1 "TIP42C" H 10091 5805 50  0000 L CNN
F 2 "Package_TO_SOT_THT:TO-220-3_Vertical" H 10150 5775 50  0001 L CIN
F 3 "https://www.centralsemi.com/get_document.php?cmp=1&mergetype=pd&mergepath=pd&pdf_id=TIP42.PDF" H 9900 5850 50  0001 L CNN
	1    9900 5850
	1    0    0    -1  
$EndComp
$Comp
L Transistor_BJT:TIP122 Q3
U 1 1
P 9200 6050
F 0 "Q3" H 9407 6096 50  0000 L CNN
F 1 "TIP122" H 9407 6005 50  0000 L CNN
F 2 "Package_TO_SOT_THT:TO-220-3_Vertical" H 9400 5975 50  0001 L CIN
F 3 "https://www.onsemi.com/pub/Collateral/TIP120-D.PDF" H 9200 6050 50  0001 L CNN
	1    9200 6050
	1    0    0    -1  
$EndComp
Wire Wire Line
	9300 5800 9300 5850
Connection ~ 9300 5850
Wire Wire Line
	9300 5500 10000 5500
Wire Wire Line
	10950 6200 10700 6200
Wire Wire Line
	10700 6200 10700 6000
Wire Wire Line
	10700 5700 10700 5500
Wire Wire Line
	10000 5650 10000 5500
Connection ~ 10000 5500
Wire Wire Line
	10000 5500 10700 5500
Wire Wire Line
	10000 6050 10000 6200
Wire Wire Line
	10000 6200 10700 6200
Connection ~ 10700 6200
Wire Wire Line
	10950 5500 10700 5500
Connection ~ 10700 5500
$Comp
L Device:R R20
U 1 1
P 8850 5000
F 0 "R20" V 8643 5000 50  0000 C CNN
F 1 "1K" V 8734 5000 50  0000 C CNN
F 2 "Resistor_THT:R_Axial_DIN0207_L6.3mm_D2.5mm_P10.16mm_Horizontal" V 8780 5000 50  0001 C CNN
F 3 "~" H 8850 5000 50  0001 C CNN
F 4 "Limit gate current" V 8850 5000 50  0001 C CNN "Field4"
	1    8850 5000
	0    1    1    0   
$EndComp
$Comp
L power:GND #PWR0105
U 1 1
P 9300 7600
F 0 "#PWR0105" H 9300 7350 50  0001 C CNN
F 1 "GND" H 9305 7427 50  0000 C CNN
F 2 "" H 9300 7600 50  0001 C CNN
F 3 "" H 9300 7600 50  0001 C CNN
	1    9300 7600
	1    0    0    -1  
$EndComp
$Comp
L Device:R R18
U 1 1
P 9300 7000
F 0 "R18" H 9370 7046 50  0000 L CNN
F 1 "1K" H 9370 6955 50  0000 L CNN
F 2 "Resistor_THT:R_Axial_DIN0207_L6.3mm_D2.5mm_P10.16mm_Horizontal" V 9230 7000 50  0001 C CNN
F 3 "~" H 9300 7000 50  0001 C CNN
F 4 "Pull down in case pin hi-impedence" H 9300 7000 50  0001 C CNN "Field4"
	1    9300 7000
	1    0    0    -1  
$EndComp
$Comp
L Diode:1N5822 D3
U 1 1
P 10700 7200
F 0 "D3" V 10654 7280 50  0000 L CNN
F 1 "1N5822" V 10745 7280 50  0000 L CNN
F 2 "Diode_THT:D_5W_P5.08mm_Vertical_AnodeUp" H 10700 7025 50  0001 C CNN
F 3 "http://www.vishay.com/docs/88526/1n5820.pdf" H 10700 7200 50  0001 C CNN
	1    10700 7200
	0    1    1    0   
$EndComp
Text GLabel 8700 7400 0    50   Input ~ 0
D4
Text GLabel 10950 6850 2    50   Input ~ 0
BAT-12V
$Comp
L Transistor_BJT:TIP42C Q8
U 1 1
P 9900 7200
F 0 "Q8" H 10091 7246 50  0000 L CNN
F 1 "TIP42C" H 10091 7155 50  0000 L CNN
F 2 "Package_TO_SOT_THT:TO-220-3_Vertical" H 10150 7125 50  0001 L CIN
F 3 "https://www.centralsemi.com/get_document.php?cmp=1&mergetype=pd&mergepath=pd&pdf_id=TIP42.PDF" H 9900 7200 50  0001 L CNN
	1    9900 7200
	1    0    0    -1  
$EndComp
$Comp
L Transistor_BJT:TIP122 Q4
U 1 1
P 9200 7400
F 0 "Q4" H 9407 7446 50  0000 L CNN
F 1 "TIP122" H 9407 7355 50  0000 L CNN
F 2 "Package_TO_SOT_THT:TO-220-3_Vertical" H 9400 7325 50  0001 L CIN
F 3 "https://www.onsemi.com/pub/Collateral/TIP120-D.PDF" H 9200 7400 50  0001 L CNN
	1    9200 7400
	1    0    0    -1  
$EndComp
Wire Wire Line
	9300 7150 9300 7200
Connection ~ 9300 7200
Wire Wire Line
	9300 6850 10000 6850
Wire Wire Line
	10950 7550 10700 7550
Wire Wire Line
	10700 7550 10700 7350
Wire Wire Line
	10700 7050 10700 6850
Wire Wire Line
	10000 7000 10000 6850
Connection ~ 10000 6850
Wire Wire Line
	10000 6850 10700 6850
Wire Wire Line
	10000 7400 10000 7550
Wire Wire Line
	10000 7550 10700 7550
Connection ~ 10700 7550
Wire Wire Line
	10950 6850 10700 6850
Connection ~ 10700 6850
$Comp
L Device:R R15
U 1 1
P 8850 8450
F 0 "R15" V 8643 8450 50  0000 C CNN
F 1 "1K" V 8734 8450 50  0000 C CNN
F 2 "Resistor_THT:R_Axial_DIN0207_L6.3mm_D2.5mm_P10.16mm_Horizontal" V 8780 8450 50  0001 C CNN
F 3 "~" H 8850 8450 50  0001 C CNN
F 4 "Limit gate current" V 8850 8450 50  0001 C CNN "Field4"
	1    8850 8450
	0    1    1    0   
$EndComp
$Comp
L power:GND #PWR0107
U 1 1
P 9300 8650
F 0 "#PWR0107" H 9300 8400 50  0001 C CNN
F 1 "GND" H 9305 8477 50  0000 C CNN
F 2 "" H 9300 8650 50  0001 C CNN
F 3 "" H 9300 8650 50  0001 C CNN
	1    9300 8650
	1    0    0    -1  
$EndComp
$Comp
L Device:R R19
U 1 1
P 9300 8050
F 0 "R19" H 9370 8096 50  0000 L CNN
F 1 "1K" H 9370 8005 50  0000 L CNN
F 2 "Resistor_THT:R_Axial_DIN0207_L6.3mm_D2.5mm_P10.16mm_Horizontal" V 9230 8050 50  0001 C CNN
F 3 "~" H 9300 8050 50  0001 C CNN
F 4 "Pull down in case pin hi-impedence" H 9300 8050 50  0001 C CNN "Field4"
	1    9300 8050
	1    0    0    -1  
$EndComp
$Comp
L Diode:1N5822 D4
U 1 1
P 10700 8250
F 0 "D4" V 10654 8330 50  0000 L CNN
F 1 "1N5822" V 10745 8330 50  0000 L CNN
F 2 "Diode_THT:D_5W_P5.08mm_Vertical_AnodeUp" H 10700 8075 50  0001 C CNN
F 3 "http://www.vishay.com/docs/88526/1n5820.pdf" H 10700 8250 50  0001 C CNN
	1    10700 8250
	0    1    1    0   
$EndComp
Text GLabel 8700 8450 0    50   Input ~ 0
D5
Text GLabel 10950 7900 2    50   Input ~ 0
BAT-12V
$Comp
L Transistor_BJT:TIP42C Q9
U 1 1
P 9900 8250
F 0 "Q9" H 10091 8296 50  0000 L CNN
F 1 "TIP42C" H 10091 8205 50  0000 L CNN
F 2 "Package_TO_SOT_THT:TO-220-3_Vertical" H 10150 8175 50  0001 L CIN
F 3 "https://www.centralsemi.com/get_document.php?cmp=1&mergetype=pd&mergepath=pd&pdf_id=TIP42.PDF" H 9900 8250 50  0001 L CNN
	1    9900 8250
	1    0    0    -1  
$EndComp
$Comp
L Transistor_BJT:TIP122 Q5
U 1 1
P 9200 8450
F 0 "Q5" H 9407 8496 50  0000 L CNN
F 1 "TIP122" H 9407 8405 50  0000 L CNN
F 2 "Package_TO_SOT_THT:TO-220-3_Vertical" H 9400 8375 50  0001 L CIN
F 3 "https://www.onsemi.com/pub/Collateral/TIP120-D.PDF" H 9200 8450 50  0001 L CNN
	1    9200 8450
	1    0    0    -1  
$EndComp
Wire Wire Line
	9300 8200 9300 8250
Connection ~ 9300 8250
Wire Wire Line
	9300 7900 10000 7900
Wire Wire Line
	10950 8600 10700 8600
Wire Wire Line
	10700 8600 10700 8400
Wire Wire Line
	10700 8100 10700 7900
Wire Wire Line
	10000 8050 10000 7900
Connection ~ 10000 7900
Wire Wire Line
	10000 7900 10700 7900
Wire Wire Line
	10000 8450 10000 8600
Wire Wire Line
	10000 8600 10700 8600
Connection ~ 10700 8600
Wire Wire Line
	10950 7900 10700 7900
Connection ~ 10700 7900
$Comp
L Device:R R13
U 1 1
P 8850 7400
F 0 "R13" V 8643 7400 50  0000 C CNN
F 1 "1K" V 8734 7400 50  0000 C CNN
F 2 "Resistor_THT:R_Axial_DIN0207_L6.3mm_D2.5mm_P10.16mm_Horizontal" V 8780 7400 50  0001 C CNN
F 3 "~" H 8850 7400 50  0001 C CNN
F 4 "Limit gate current" V 8850 7400 50  0001 C CNN "Field4"
	1    8850 7400
	0    1    1    0   
$EndComp
Wire Notes Line
	11900 6550 8450 6550
Wire Notes Line
	8450 4100 11900 4100
Wire Notes Line
	8450 4100 8450 8900
Wire Notes Line
	11900 4100 11900 8900
$Comp
L Device:R R22
U 1 1
P 9550 5850
F 0 "R22" V 9343 5850 50  0000 C CNN
F 1 "1K" V 9434 5850 50  0000 C CNN
F 2 "Resistor_THT:R_Axial_DIN0207_L6.3mm_D2.5mm_P10.16mm_Horizontal" V 9480 5850 50  0001 C CNN
F 3 "~" H 9550 5850 50  0001 C CNN
F 4 "Limit gate current" V 9550 5850 50  0001 C CNN "Field4"
	1    9550 5850
	0    1    1    0   
$EndComp
Wire Wire Line
	9400 5850 9300 5850
$Comp
L Device:R R21
U 1 1
P 9550 4800
F 0 "R21" V 9343 4800 50  0000 C CNN
F 1 "1K" V 9434 4800 50  0000 C CNN
F 2 "Resistor_THT:R_Axial_DIN0207_L6.3mm_D2.5mm_P10.16mm_Horizontal" V 9480 4800 50  0001 C CNN
F 3 "~" H 9550 4800 50  0001 C CNN
F 4 "Limit gate current" V 9550 4800 50  0001 C CNN "Field4"
	1    9550 4800
	0    1    1    0   
$EndComp
Wire Wire Line
	9400 4800 9300 4800
$Comp
L Device:R R23
U 1 1
P 9550 7200
F 0 "R23" V 9343 7200 50  0000 C CNN
F 1 "1K" V 9434 7200 50  0000 C CNN
F 2 "Resistor_THT:R_Axial_DIN0207_L6.3mm_D2.5mm_P10.16mm_Horizontal" V 9480 7200 50  0001 C CNN
F 3 "~" H 9550 7200 50  0001 C CNN
F 4 "Limit gate current" V 9550 7200 50  0001 C CNN "Field4"
	1    9550 7200
	0    1    1    0   
$EndComp
Wire Wire Line
	9400 7200 9300 7200
$Comp
L Device:R R24
U 1 1
P 9550 8250
F 0 "R24" V 9343 8250 50  0000 C CNN
F 1 "1K" V 9434 8250 50  0000 C CNN
F 2 "Resistor_THT:R_Axial_DIN0207_L6.3mm_D2.5mm_P10.16mm_Horizontal" V 9480 8250 50  0001 C CNN
F 3 "~" H 9550 8250 50  0001 C CNN
F 4 "Limit gate current" V 9550 8250 50  0001 C CNN "Field4"
	1    9550 8250
	0    1    1    0   
$EndComp
Wire Wire Line
	9400 8250 9300 8250
Text GLabel 7200 4100 2    50   Input ~ 0
3.3V
$Comp
L Battery-Controller-rescue:Arduino_Nano_v3.x-MCU_Module Arduino2
U 1 1
P 14950 6750
F 0 "Arduino2" H 14950 5661 50  0000 C CNN
F 1 "Arduino_Nano_v3.x" H 14950 5570 50  0000 C CNN
F 2 "Module:Arduino_Nano" H 15100 5800 50  0001 L CNN
F 3 "http://www.mouser.com/pdfdocs/Gravitech_Arduino_Nano3_0.pdf" H 14950 5750 50  0001 C CNN
	1    14950 6750
	1    0    0    -1  
$EndComp
Connection ~ 4050 7350
Wire Wire Line
	4050 7350 3600 7350
$Comp
L Device:CP C?
U 1 1
P 4050 7500
F 0 "C?" H 4168 7546 50  0000 L CNN
F 1 "1.5uF" H 4168 7455 50  0000 L CNN
F 2 "Capacitor_THT:C_Disc_D8.0mm_W5.0mm_P7.50mm" H 4088 7350 50  0001 C CNN
F 3 "~" H 4050 7500 50  0001 C CNN
	1    4050 7500
	1    0    0    -1  
$EndComp
$Comp
L power:GND2 #PWR?
U 1 1
P 4550 7650
F 0 "#PWR?" H 4550 7400 50  0001 C CNN
F 1 "GND2" H 4555 7477 50  0000 C CNN
F 2 "" H 4550 7650 50  0001 C CNN
F 3 "" H 4550 7650 50  0001 C CNN
	1    4550 7650
	1    0    0    -1  
$EndComp
Wire Wire Line
	4550 7650 4050 7650
Text GLabel 3300 7550 0    50   Input ~ 0
UP-D7
$Comp
L power:GND2 #PWR?
U 1 1
P 3150 8150
F 0 "#PWR?" H 3150 7900 50  0001 C CNN
F 1 "GND2" H 3155 7977 50  0000 C CNN
F 2 "" H 3150 8150 50  0001 C CNN
F 3 "" H 3150 8150 50  0001 C CNN
	1    3150 8150
	1    0    0    -1  
$EndComp
Wire Wire Line
	3150 8150 3150 7850
Wire Wire Line
	3150 7850 3300 7850
$EndSCHEMATC
